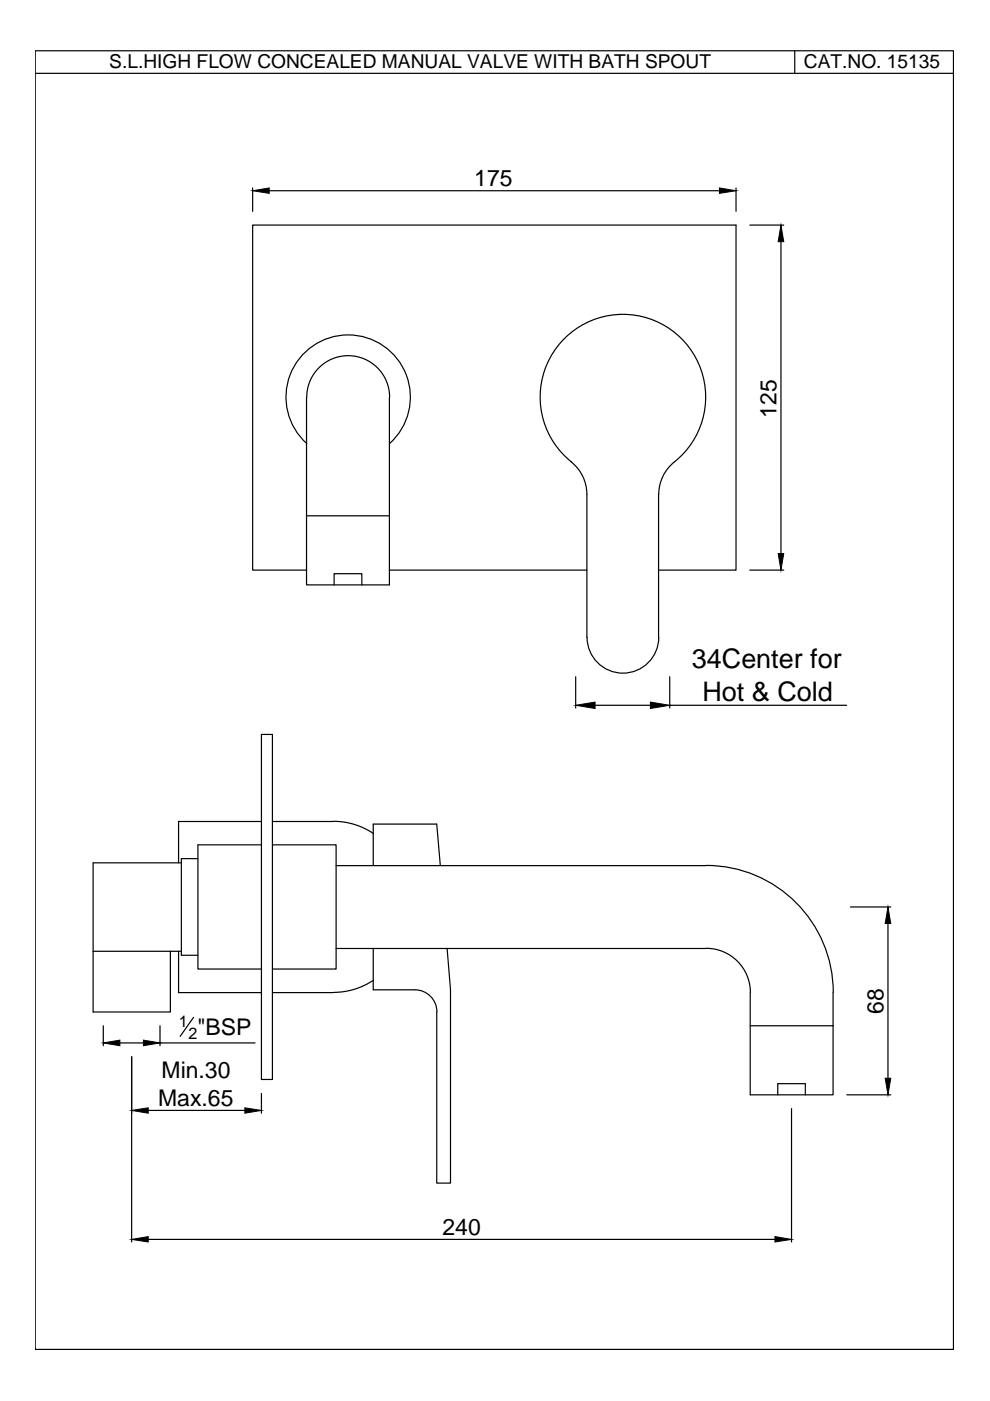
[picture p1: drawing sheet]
<svg xmlns="http://www.w3.org/2000/svg" width="210mm" height="297mm" viewBox="0 0 210 297" stroke-linecap="round" stroke-linejoin="round" font-family="sans-serif">
<!-- layer: 0 -->
<g fill="none" stroke="#000" stroke-width=".25">
<path d="M7.5 10.8h194.7v275.3h-194.7zM7.5 15.6h194.7M168.5 10.8v4.8M53.6 39.8v5M156.1 39.8v5M57.1 40.4h95.4M159 47.7h7.2M165.6 51.2v66.2M65 84.2v39.8h17.6v-39.8M65 94a13.2 13.2 0 0 1-.7-19 13.2 13.2 0 0 1 19 0 13.2 13.2 0 0 1-.7 19M82.6 84.2a8.8 8.8 0 0 0-8.8-8.8 8.8 8.8 0 0 0-8.8 8.8M121.1 97.9a8.8 8.8 0 0 1 3.3 6.9"/>
<path d="M121.2 97.9a17.6 17.6 0 0 1-1.7-25.9 17.6 17.6 0 0 1 25.9 .7 17.6 17.6 0 0 1-3.1 25.8 8.8 8.8 0 0 0-2.6 6.3M65 109.4h17.6M124.4 104.8v30.3M139.6 104.8v30.3M65 120.9h-11.4v-73.2h102.5v73.2h-16.5M70.8 124v-2.4h5.9v2.4M82.6 120.9h41.8M124.5 135.1a7.6 7.6 0 0 0 7.6 7.6 7.6 7.6 0 0 0 7.6-7.6M159 120.9h7.2M55.4 155.7h2.4v73.2h-2.4zM122.1 143.5v6.6M126.2 149.5h11.7"/>
<path d="M142 143.5v6.6M142 149.5h37.5M55.4 179.1h-13.4v26.4h13.4M55.4 174.2h-17.5v8.7M57.8 179.1h13.5v26.4h-13.5M57.8 174.2h12.9M70.7 174.1a15.2 15.2 0 0 1 8.5 2.6M38.5 182.9h-18.8v31.7h16.4v-12.9M42 182h-3.5v20.5h3.5M71.3 183.5h78.4M79.1 183.5v-8.8h13.5l.8 8.8M149.7 183.5a26.9 26.9 0 0 1 27 26.9"/>
<path d="M180.3 192.3h8.6M188.3 195.8v32.8M19.7 201.7h18.8M21.9 217.5v4.2M33.9 217.5v4.2M37.9 201.7v8.8h17.5M41 215.7l-2.8 4M57.8 210.5h12.9M71.3 201.1h78.4M79.1 201.1v8.8h8.9a4.7 4.7 0 0 1 4.6 4.6M79.2 207.8a15.2 15.2 0 0 1-8.5 2.6M94.8 201.1l.7 8.8v40.9h-2.9v-36.2"/>
<path d="M149.7 201.1a9.4 9.4 0 0 1 9.4 9.3M159.1 210.5v7h17.5M159.1 217.5v14.6h17.5v-14.6M176.6 210.5v7M25.4 221.1h5M27.9 224v39.3M31.4 235.4h20.5M33.9 221.1h20.2M55.4 231.8v4.2M164.9 232.1v-2.3h5.8v2.3M167.8 235v28.3M179.5 232.1h9.4"/>
<path d="M31.4 262.8h132.9"/>
</g>
<g fill="#000" stroke="#000" stroke-width=".21">
<path d="M53.6 40.4l3.5-.6v1.2zM152.5 39.8l3.6 .6-3.6 .6zM165.6 47.7l.6 3.5h-1.2zM165 117.4h1.2l-.6 3.5zM122.1 149.5l4.1-.6v1.3zM137.9 148.9l4.1 .6-4.1 .7zM188.3 192.3l.6 3.5h-1.2zM21.9 221.1l3.5-.6v1.2zM30.4 220.5l3.5 .6-3.5 .6zM27.9 235.4l3.5-.5v1.1zM51.9 234.9l3.5 .5-3.5 .6zM187.7 228.6h1.2l-.6 3.5z"/>
<path d="M27.9 262.8l3.5-.6v1.1zM164.3 262.2l3.5 .6-3.5 .5z"/>
</g>
<g font-size="5.7">
<text x="146.7" y="141.6">34Center for</text>
<text x="148.9" y="148.5">Hot &amp; Cold</text>
</g>
<g font-size="4.9">
<text x="100.6" y="39.5">175</text>
<text x="164.6" y="88.6" transform="rotate(-90 164.6 88.6)">125</text>
<text x="187.3" y="214.9" transform="rotate(-90 187.3 214.9)">68</text>
<text x="41.8" y="219.5">&quot;BSP</text>
<text x="34.3" y="228.6">Min.30</text>
<text x="33.5" y="234.5">Max.65</text>
<text x="93.8" y="261.8">240</text>
</g>
<g font-size="4.1">
<text x="23.2" y="14.4">S.L.HIGH FLOW CONCEALED MANUAL VALVE WITH BATH SPOUT</text>
<text x="170.4" y="14.4">CAT.NO. 15135</text>
</g>
<g font-size="3.4">
<text x="37.9" y="217.7">1</text>
<text x="39.9" y="220.2">2</text>
</g>
</svg>
